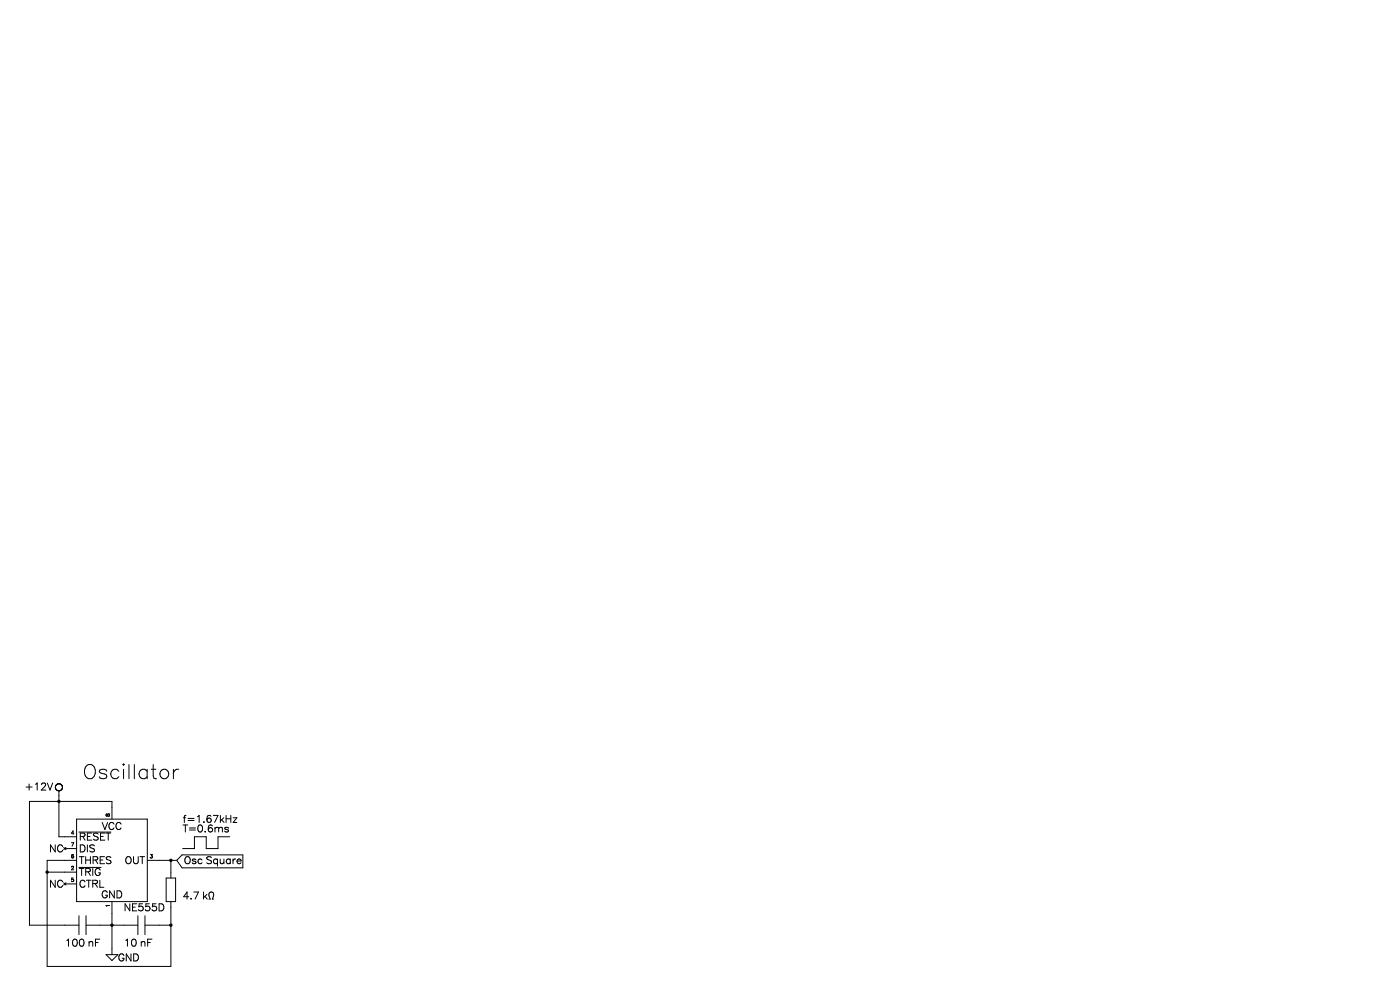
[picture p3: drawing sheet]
<svg xmlns="http://www.w3.org/2000/svg" width="297mm" height="210mm" viewBox="0 0 297 210" stroke-linecap="round" stroke-linejoin="round" font-family="sans-serif">
<path d="M12.5 170h.1M10 185h.1M23.8 196.2v.1M36.3 182.5h.1M36.3 196.2v.1" fill="none" stroke="#000" stroke-width=".75"/>
<g fill="none" stroke="#000" stroke-width=".21">
<path d="M12 167.6h.1M12.1 167.6h.1M12.1 166.4h-.1M12.1 167.6l.1 .1M12.1 166.4h.1M12.2 167.7h.1M12.2 166.3l-.1 .1M12.2 167.7h.2M12.2 166.3h.1M12.3 166.3h-.1M12.3 166.3h.1M12.4 167.7h.1"/>
<path d="M12.4 166.3h-.1M12.4 166.3h.1M12.5 167.7v9.8h3.8M12.5 166.2v.1M12.5 166.2l-.1 .1M12.5 167.7h.1M12.5 166.3h.1M12.6 167.7h-.1M12.6 166.3h.1M12.6 167.7h.1M12.6 166.3h.2M12.7 167.7h-.1"/>
<path d="M12.8 167.7h-.1M12.8 166.3h.1M12.9 166.3v.1M12.9 166.4h.1M13 166.4h.1M13 166.4v.1M13 166.5h.1M13.1 166.5h.1M13.1 166.5v.1M13.1 167.4l-.3 .3M13.1 166.6h.1M13.1 167.4h.1"/>
<path d="M13.2 167.4h-.1M13.2 166.6v.2M13.2 167.3v.1M13.2 167.3h.1M13.2 166.8h.1M13.2 166.8v.1M13.2 166.9h.1M13.2 167.1v.2M13.2 166.9v.1M13.2 167v.1M16.3 173.7h15v17.5h-15zM16.7 176.5h6.8"/>
<path d="M23.8 173.7v-3.7h-17.5v26.3h10.4M48.8 177.5h-2.6v2.5h-2.4v-2.5h-2.6v2.5h-2.4M10 185h6.3M13.7 180h2.6M13.7 187.5h2.6M16.3 182.5h-6.3v22.5h26.3v-13.8M16.7 194.2v4.1M16.7 184h4.8M18.2 194.2v4.1M18.2 196.3h11M23.8 191.2v11.3M29.2 194.2v4.1"/>
<path d="M30.7 196.3h5.6M30.7 194.2v4.1M31.3 182.5h6.2M35.2 186.2h2.1v5h-2.1zM36.3 182.5v3.7M37.5 182.5l1.1 1.6h12.9M44.7 189.2h.2a.62 .62 0 0 1 .4 1l-.3 .5h.3M51.5 181.3h-12.9l-1.1 1.2M22.5 202.5h2.5l-1.2 1.2z"/>
</g>
<text font-size="4.8" x="17.5" y="165.3">Oscillator</text>
<g font-size="2.4">
<text x="5.6" y="167.6">+12V</text>
<text x="16.8" y="178.2">RESET</text>
<text x="21.2" y="176">VCC</text>
<text x="38.8" y="174.5">f=1.67kHz</text>
<text x="38.8" y="176.5">T=0.6ms</text>
<text x="10" y="180.8">NC</text>
<text x="16.8" y="180.8">DIS</text>
<text x="16.8" y="185.7">TRIG</text>
<text x="16.8" y="183.2">THRES OUT</text>
<text x="39" y="183.2">Osc Square</text>
<text x="10" y="188.3">NC</text>
<text x="16.8" y="188.3">CTRL</text>
<text x="21.1" y="190.5">GND</text>
<text x="38.8" y="190.7">4.7 k</text>
<text x="26.2" y="193.2">NE555D</text>
<text x="13.8" y="200.7">100 nF</text>
<text x="25" y="203.9">GND</text>
<text x="26.2" y="200.7">10 nF</text>
</g>
<g font-size="1.2">
<text x="23.3" y="173.2" transform="rotate(-90 23.3 173.2)">8</text>
<text x="15.1" y="179.5">7</text>
<text x="15.1" y="177">4</text>
<text x="15.1" y="184.5">2</text>
<text x="15.1" y="182">6</text>
<text x="31.7" y="182">3</text>
<text x="15.1" y="187">5</text>
<text x="23.3" y="192.4" transform="rotate(-90 23.3 192.4)">1</text>
</g>
</svg>
